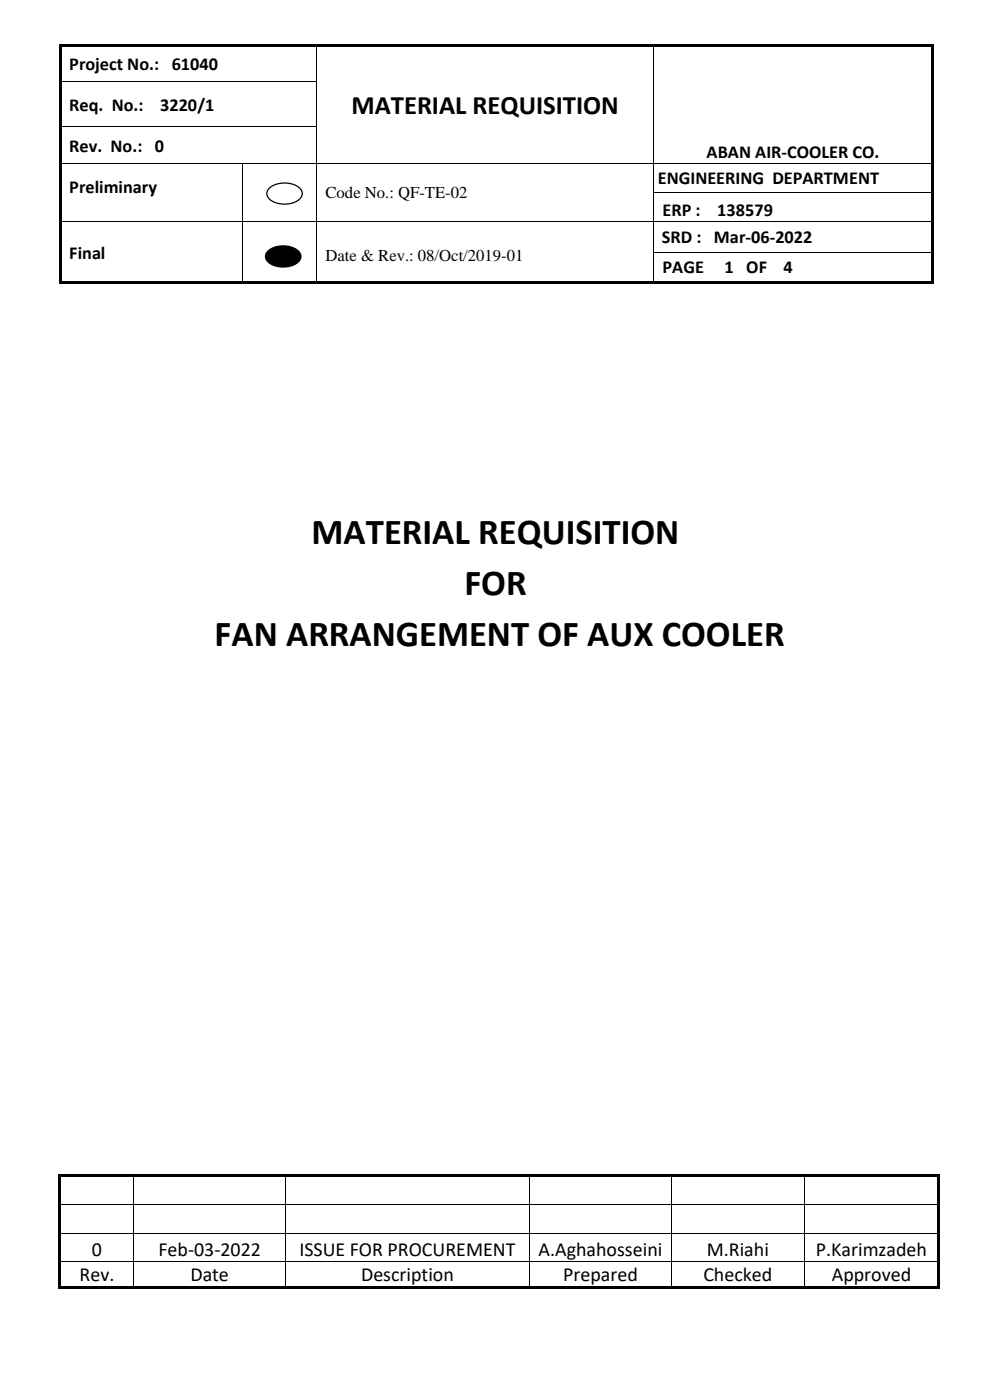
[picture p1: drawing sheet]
<svg xmlns="http://www.w3.org/2000/svg" width="210mm" height="297mm" viewBox="0 0 210 297" stroke-linecap="round" stroke-linejoin="round" font-family="sans-serif">
<g fill="#000">
<path d="M12.5 9.3h.5v.5h-.5z" fill-rule="evenodd"/>
<path d="M12.5 9.3h.5v.5h-.5z" fill-rule="evenodd"/>
<path d="M12.5 9.8h.5v7.4h-.5z" fill-rule="evenodd"/>
<path d="M12.5 17.2h.5v.5h-.5z" fill-rule="evenodd"/>
<path d="M13 9.3h54v.5h-54z" fill-rule="evenodd"/>
<path d="M67 9.3h.5v.5h-.5z" fill-rule="evenodd"/>
<path d="M67 17.2h.2v.5h-.2z" fill-rule="evenodd"/>
<path d="M67.5 9.3h70.9v.5h-70.9z" fill-rule="evenodd"/>
<path d="M138.4 9.3h.6v.5h-.6z" fill-rule="evenodd"/>
<path d="M138.4 17.2h.2v.5h-.2z" fill-rule="evenodd"/>
<path d="M139 9.3h58.4v.5h-58.4z" fill-rule="evenodd"/>
<path d="M197.4 9.3h.5v.5h-.5z" fill-rule="evenodd"/>
<path d="M197.4 9.3h.5v.5h-.5z" fill-rule="evenodd"/>
<path d="M197.4 9.8h.5v7.4h-.5z" fill-rule="evenodd"/>
<path d="M197.4 17.2h.5v.5h-.5z" fill-rule="evenodd"/>
<path d="M12.5 17.7h.5v8.9h-.5z" fill-rule="evenodd"/>
<path d="M12.5 26.6h.5v.6h-.5z" fill-rule="evenodd"/>
<path d="M12.5 27.2h.5v7.3h-.5z" fill-rule="evenodd"/>
<path d="M12.5 34.5h.5v.2h-.5z" fill-rule="evenodd"/>
<path d="M51.3 34.5h.2v.2h-.2z" fill-rule="evenodd"/>
<path d="M67 26.6h.2v.6h-.2z" fill-rule="evenodd"/>
<path d="M67 34.5h.2v.2h-.2z" fill-rule="evenodd"/>
<path d="M138.4 26.6h.2v.6h-.2z" fill-rule="evenodd"/>
<path d="M138.4 34.5h.2v.2h-.2z" fill-rule="evenodd"/>
<path d="M197.4 17.7h.5v8.9h-.5z" fill-rule="evenodd"/>
<path d="M197.4 26.6h.5v.6h-.5z" fill-rule="evenodd"/>
<path d="M197.4 27.2h.5v7.3h-.5z" fill-rule="evenodd"/>
<path d="M197.4 34.5h.5v.2h-.5z" fill-rule="evenodd"/>
<path d="M12.5 34.7h.5v6.1h-.5z" fill-rule="evenodd"/>
<path d="M12.5 40.8h.5v.2h-.5z" fill-rule="evenodd"/>
<path d="M12.5 41h.5v5.8h-.5z" fill-rule="evenodd"/>
<path d="M12.5 46.8h.5v.2h-.5z" fill-rule="evenodd"/>
<path d="M12.5 47h.5v6.4h-.5z" fill-rule="evenodd"/>
<path d="M12.5 53.4h.5v.2h-.5z" fill-rule="evenodd"/>
<path d="M12.5 53.6h.5v6.1h-.5z" fill-rule="evenodd"/>
<path d="M51.3 40.8h.2v.2h-.2z" fill-rule="evenodd"/>
<path d="M51.3 46.8h.2v.2h-.2z" fill-rule="evenodd"/>
<path d="M51.3 53.4h.2v.2h-.2z" fill-rule="evenodd"/>
<path d="M56.7 53.4a5.2 5.2 0 0 1 6.7 0 1.73 1.73 0 0 1-1 2.8 5.3 5.3 0 0 1-5.7-.8 1.46 1.46 0 0 1 0-2z" fill-rule="evenodd"/>
<path d="M67 40.8h.2v.2h-.2z" fill-rule="evenodd"/>
<path d="M67 46.8h.2v.2h-.2z" fill-rule="evenodd"/>
<path d="M67 53.4h.2v.2h-.2z" fill-rule="evenodd"/>
<path d="M138.4 40.8h.2v.2h-.2z" fill-rule="evenodd"/>
<path d="M138.4 46.8h.2v.2h-.2z" fill-rule="evenodd"/>
<path d="M138.4 53.4h.2v.2h-.2z" fill-rule="evenodd"/>
<path d="M197.4 34.7h.5v6.1h-.5z" fill-rule="evenodd"/>
<path d="M197.4 40.8h.5v.2h-.5z" fill-rule="evenodd"/>
<path d="M197.4 41h.5v5.8h-.5z" fill-rule="evenodd"/>
<path d="M197.4 46.8h.5v.2h-.5z" fill-rule="evenodd"/>
<path d="M197.4 47h.5v6.4h-.5z" fill-rule="evenodd"/>
<path d="M197.4 53.4h.5v.2h-.5z" fill-rule="evenodd"/>
<path d="M197.4 53.6h.5v6.1h-.5z" fill-rule="evenodd"/>
<path d="M12.5 59.7h.5v.5h-.5z" fill-rule="evenodd"/>
<path d="M12.5 59.7h.5v.5h-.5z" fill-rule="evenodd"/>
<path d="M13 59.7h38.3v.5h-38.3z" fill-rule="evenodd"/>
<path d="M51.3 59.7h.6v.5h-.6z" fill-rule="evenodd"/>
<path d="M51.9 59.7h15.1v.5h-15.1z" fill-rule="evenodd"/>
<path d="M67 59.7h.5v.5h-.5z" fill-rule="evenodd"/>
<path d="M67.5 59.7h70.9v.5h-70.9z" fill-rule="evenodd"/>
<path d="M138.4 59.7h.6v.5h-.6z" fill-rule="evenodd"/>
<path d="M139 59.7h58.4v.5h-58.4z" fill-rule="evenodd"/>
<path d="M197.4 59.7h.5v.5h-.5z" fill-rule="evenodd"/>
<path d="M197.4 59.7h.5v.5h-.5z" fill-rule="evenodd"/>
<path d="M12.4 249h.6v.6h-.6z" fill-rule="evenodd"/>
<path d="M12.4 249h.6v.6h-.6z" fill-rule="evenodd"/>
<path d="M12.4 249.6h.6v5.9h-.6z" fill-rule="evenodd"/>
<path d="M12.4 255.5h.6v.1h-.6z" fill-rule="evenodd"/>
<path d="M13 249h15.3v.6h-15.3z" fill-rule="evenodd"/>
<path d="M28.3 249h.5v.6h-.5z" fill-rule="evenodd"/>
<path d="M28.3 255.5h.2v.1h-.2z" fill-rule="evenodd"/>
<path d="M28.8 249h31.6v.6h-31.6z" fill-rule="evenodd"/>
<path d="M60.4 249h.5v.6h-.5z" fill-rule="evenodd"/>
<path d="M60.4 255.5h.2v.1h-.2z" fill-rule="evenodd"/>
<path d="M60.9 249h51.3v.6h-51.3z" fill-rule="evenodd"/>
<path d="M112.2 249h.5v.6h-.5z" fill-rule="evenodd"/>
<path d="M112.2 255.5h.1v.1h-.1z" fill-rule="evenodd"/>
<path d="M112.7 249h29.5v.6h-29.5z" fill-rule="evenodd"/>
<path d="M142.2 249h.6v.6h-.6z" fill-rule="evenodd"/>
<path d="M142.2 255.5h.2v.1h-.2z" fill-rule="evenodd"/>
<path d="M142.8 249h27.6v.6h-27.6z" fill-rule="evenodd"/>
<path d="M170.4 249h.5v.6h-.5z" fill-rule="evenodd"/>
<path d="M170.4 255.5h.2v.1h-.2z" fill-rule="evenodd"/>
<path d="M170.9 249h27.8v.6h-27.8z" fill-rule="evenodd"/>
<path d="M198.7 249h.5v.6h-.5z" fill-rule="evenodd"/>
<path d="M198.7 249h.5v.6h-.5z" fill-rule="evenodd"/>
<path d="M198.7 249.6h.5v5.9h-.5z" fill-rule="evenodd"/>
<path d="M198.7 255.5h.5v.1h-.5z" fill-rule="evenodd"/>
<path d="M12.4 255.6h.6v5.9h-.6z" fill-rule="evenodd"/>
<path d="M12.4 261.5h.6v.2h-.6z" fill-rule="evenodd"/>
<path d="M12.4 261.7h.6v5.8h-.6z" fill-rule="evenodd"/>
<path d="M12.4 267.5h.6v.2h-.6z" fill-rule="evenodd"/>
<path d="M12.4 267.7h.6v5.2h-.6z" fill-rule="evenodd"/>
<path d="M12.4 272.9h.6v.5h-.6z" fill-rule="evenodd"/>
<path d="M12.4 272.9h.6v.5h-.6z" fill-rule="evenodd"/>
<path d="M13 272.9h15.3v.5h-15.3z" fill-rule="evenodd"/>
<path d="M28.3 261.5h.2v.2h-.2z" fill-rule="evenodd"/>
<path d="M28.3 267.5h.2v.2h-.2z" fill-rule="evenodd"/>
<path d="M28.3 272.9h.5v.5h-.5z" fill-rule="evenodd"/>
<path d="M28.8 272.9h31.6v.5h-31.6z" fill-rule="evenodd"/>
<path d="M60.4 261.5h.2v.2h-.2z" fill-rule="evenodd"/>
<path d="M60.4 267.5h.2v.2h-.2z" fill-rule="evenodd"/>
<path d="M60.4 272.9h.5v.5h-.5z" fill-rule="evenodd"/>
<path d="M60.9 272.9h51.3v.5h-51.3z" fill-rule="evenodd"/>
<path d="M112.2 261.5h.1v.2h-.1z" fill-rule="evenodd"/>
<path d="M112.2 267.5h.1v.2h-.1z" fill-rule="evenodd"/>
<path d="M112.2 272.9h.5v.5h-.5z" fill-rule="evenodd"/>
<path d="M112.7 272.9h29.5v.5h-29.5z" fill-rule="evenodd"/>
<path d="M142.2 261.5h.2v.2h-.2z" fill-rule="evenodd"/>
<path d="M142.2 267.5h.2v.2h-.2z" fill-rule="evenodd"/>
<path d="M142.2 272.9h.6v.5h-.6z" fill-rule="evenodd"/>
<path d="M142.8 272.9h27.6v.5h-27.6z" fill-rule="evenodd"/>
<path d="M170.4 261.5h.2v.2h-.2z" fill-rule="evenodd"/>
<path d="M170.4 267.5h.2v.2h-.2z" fill-rule="evenodd"/>
<path d="M170.4 272.9h.5v.5h-.5z" fill-rule="evenodd"/>
<path d="M170.9 272.9h27.8v.5h-27.8z" fill-rule="evenodd"/>
<path d="M198.7 255.6h.5v5.9h-.5z" fill-rule="evenodd"/>
<path d="M198.7 261.5h.5v.2h-.5z" fill-rule="evenodd"/>
<path d="M198.7 261.7h.5v5.8h-.5z" fill-rule="evenodd"/>
<path d="M198.7 267.5h.5v.2h-.5z" fill-rule="evenodd"/>
<path d="M198.7 267.7h.5v5.2h-.5z" fill-rule="evenodd"/>
<path d="M198.7 272.9h.5v.5h-.5z" fill-rule="evenodd"/>
<path d="M198.7 272.9h.5v.5h-.5z" fill-rule="evenodd"/>
</g>
<g fill="none" stroke="#000" stroke-width=".21">
<path d="M13 17.3h54M67.1 9.8v7.4M67.1 17.7v8.9M138.5 9.8v7.4M138.5 17.7v8.9M13 26.7h54M13 34.6h38.3M51.4 34.7v6.1M51.5 34.6h15.5M67.1 27.2v7.3M67.1 34.7v6.1M67.2 34.6h71.2"/>
<path d="M138.5 27.2v7.3M138.5 34.7v6.1M138.6 34.6h58.8M13 46.9h38.3M51.4 41v5.8M51.4 47v6.4M51.4 53.6v6.1M51.5 46.9h15.5M67.1 41v5.8M67.1 47v6.4M67.1 53.6v6.1M67.2 46.9h71.2"/>
<path d="M138.5 41v5.8M138.5 47v6.4M138.5 53.6v6.1M138.6 40.9h58.8M138.6 46.9h58.8M138.6 53.5h58.8M13 255.5h15.3M28.4 249.6v5.9M28.4 255.6v5.9M28.5 255.5h31.9M60.5 249.6v5.9M60.5 255.6v5.9"/>
<path d="M60.6 255.5h51.6M112.3 249.6v5.9M112.3 255.6v5.9M112.3 255.5h29.9M142.3 249.6v5.9M142.3 255.6v5.9M142.4 255.5h28M170.5 249.6v5.9M170.5 255.6v5.9M170.6 255.5h28.1M13 261.6h15.3M13 267.6h15.3"/>
<path d="M28.4 261.7v5.8M28.4 267.7v5.2M28.5 261.6h31.9M28.5 267.6h31.9M60.5 261.7v5.8M60.5 267.7v5.2M60.6 261.6h51.6M60.6 267.6h51.6M112.3 261.7v5.8M112.3 267.7v5.2M112.3 261.6h29.9M112.3 267.6h29.9"/>
<path d="M142.3 261.7v5.8M142.3 267.7v5.2M142.4 261.6h28M142.4 267.6h28M170.5 261.7v5.8M170.5 267.7v5.2M170.6 261.6h28.1M170.6 267.6h28.1"/>
</g>
<path d="M56.7 53.4a5.2 5.2 0 0 1 6.7 0 1.73 1.73 0 0 1-1 2.8 5.3 5.3 0 0 1-5.7-.8 1.46 1.46 0 0 1 0-2zM56.9 40.1a5.2 5.2 0 0 1 6.8 0 1.73 1.73 0 0 1-1 2.7 5.3 5.3 0 0 1-5.8-.7 1.46 1.46 0 0 1 0-2z" fill="none" stroke="#000" stroke-width=".26"/>
<g font-size="7.8">
<text x="66" y="115.3">MATERIAL REQUISITION</text>
<text x="98.4" y="126.2">FOR</text>
<text x="45.5" y="137.1">FAN ARRANGEMENT OF AUX COOLER</text>
</g>
<text font-size="5.7" x="74.5" y="24.2">MATERIAL REQUISITION</text>
<g font-size="4.2">
<text x="19.5" y="266.4">0</text>
<text x="33.6" y="266.4">Feb-03-2022</text>
<text x="63.4" y="266.4">ISSUE FOR PROCUREMENT</text>
<text x="114.1" y="266.4">A.Aghahosseini</text>
<text x="149.8" y="266.4">M.Riahi</text>
<text x="172.9" y="266.4">P.Karimzadeh</text>
<text x="16.8" y="271.8">Rev.</text>
<text x="40.4" y="271.8">Date</text>
<text x="76.5" y="271.8">Description</text>
<text x="119.3" y="271.8">Prepared</text>
<text x="149.1" y="271.8">Checked</text>
<text x="176.3" y="271.8">Approved</text>
</g>
<g font-size="3.9">
<text x="14.7" y="14.8">Project No.: 61040</text>
<text x="14.7" y="23.5">Req. No.:</text>
<text x="33.9" y="23.5">3220/1</text>
<text x="14.7" y="32.2">Rev. No.: 0</text>
<text x="149.8" y="33.5">ABAN AIR-COOLER CO.</text>
<text x="14.7" y="41">Preliminary</text>
<text x="139.4" y="39.1">ENGINEERING DEPARTMENT</text>
<text x="140.4" y="45.8">ERP :</text>
<text x="152" y="45.8">138579</text>
<text x="140.3" y="51.5">SRD : Mar-06-2022</text>
<text x="14.7" y="54.8">Final</text>
<text x="140.4" y="58">PAGE</text>
<text x="153.6" y="58">1 OF</text>
<text x="166.1" y="58">4</text>
</g>
<g font-size="3.5">
<text x="69" y="42">Code No.: QF-TE-02</text>
<text x="69" y="55.3">Date &amp; Rev.: 08/Oct/2019-01</text>
</g>
</svg>
